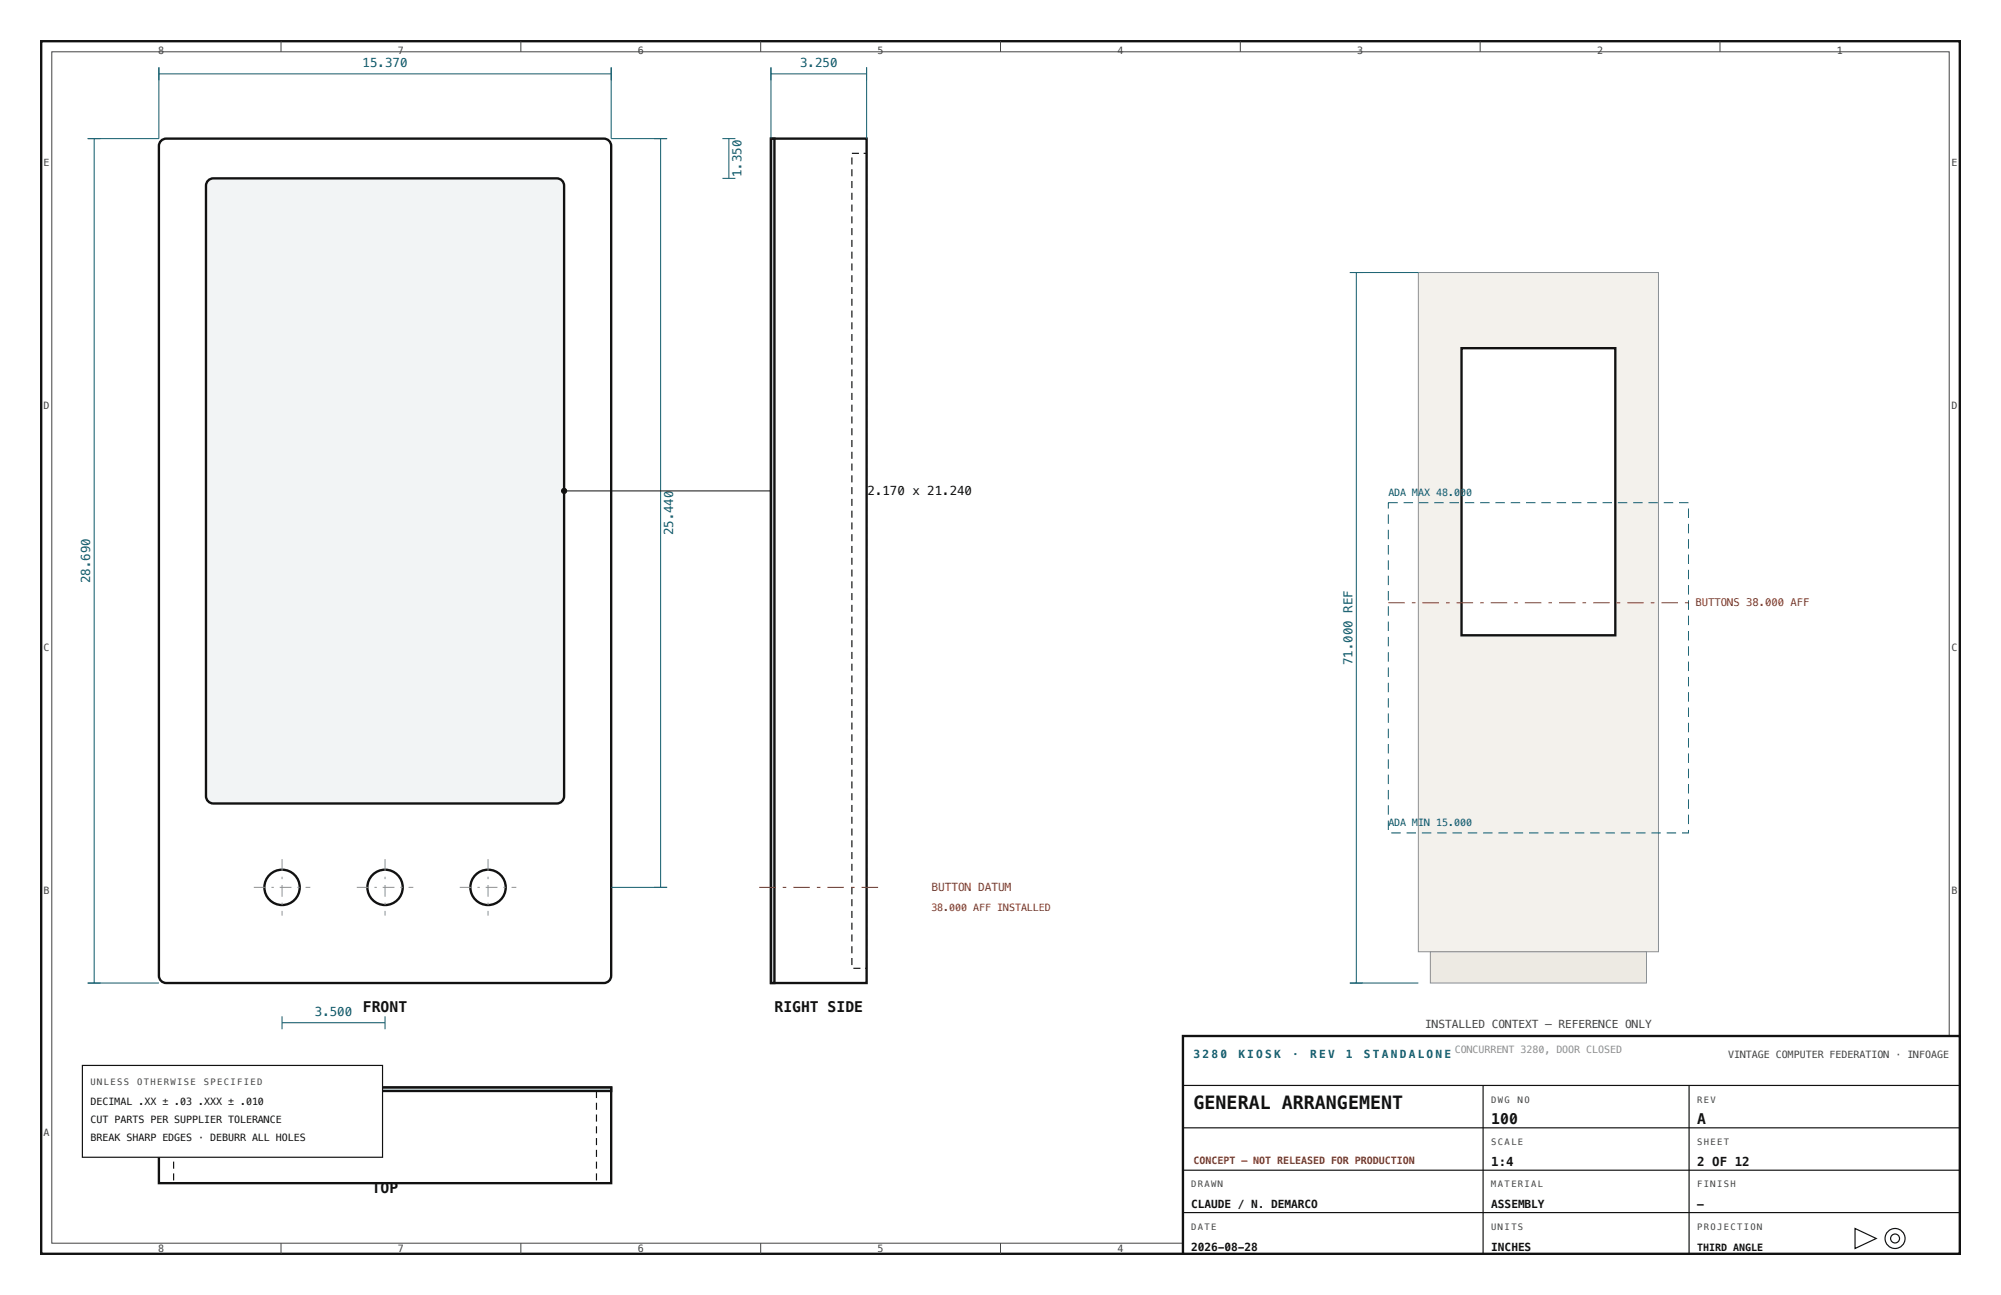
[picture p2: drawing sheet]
<svg xmlns="http://www.w3.org/2000/svg" width="432mm" height="279mm" viewBox="0 0 432 279" stroke-linecap="round" stroke-linejoin="round" font-family="sans-serif">
<path d="M8.9 8.9h414v261.6h-414z" fill="none" stroke="#111" stroke-width=".51"/>
<g fill="none" stroke="#444" stroke-width=".22">
<path d="M11.2 11.2h409.4v257h-409.4zM60.6 8.9v2.3M112.4 8.9v2.3M164.1 8.9v2.3M215.9 8.9v2.3M267.7 8.9v2.3M319.4 8.9v2.3M371.2 8.9v2.3M60.6 268.2v2.3M112.4 268.2v2.3M164.1 268.2v2.3M215.9 268.2v2.3"/>
<path d="M267.7 268.2v2.3M319.4 268.2v2.3M371.2 268.2v2.3"/>
</g>
<path d="M255.3 223.5h167.6v47h-167.6z" fill="#fff" stroke="#111" stroke-width=".51"/>
<g fill="none" stroke="#111" stroke-width=".25">
<path d="M255.3 234.2h167.6M320 234.2v36.3M364.5 234.2v36.3M255.3 243.3h167.6M255.3 252.5h167.6M255.3 261.6h167.6M400.3 265l4.6 2.2-4.6 2.2z"/>
<circle cx="408.9" cy="267.2" r="2.16"/>
<circle cx="408.9" cy="267.2" r=".97"/>
</g>
<path d="M34.6 30.6l.8-.6 .5-.1h94.4a1.59 1.59 0 0 1 1.6 1.6v179a1.59 1.59 0 0 1-1.6 1.6h-94.4a1.59 1.59 0 0 1-1.6-1.6v-179z" fill="#fff" stroke="#111" stroke-width=".51"/>
<path d="M44.8 39.1l.7-.5 .5-.1h74.1a1.59 1.59 0 0 1 1.6 1.6v131.7a1.59 1.59 0 0 1-1.6 1.6h-74.1a1.59 1.59 0 0 1-1.6-1.6v-131.7z" fill="#f2f4f5" stroke="#111" stroke-width=".51"/>
<circle cx="60.9" cy="191.5" r="3.8" fill="#fff" stroke="#111" stroke-width=".51"/>
<path d="M54.8 191.5h12.2M60.9 185.4v12.2" fill="none" stroke="#8a9095" stroke-width=".22" stroke-dasharray="2.5 1.3 .5 1.3" stroke-linecap="butt"/>
<circle cx="83.1" cy="191.5" r="3.8" fill="#fff" stroke="#111" stroke-width=".51"/>
<path d="M77 191.5h12.2M83.1 185.4v12.2" fill="none" stroke="#8a9095" stroke-width=".22" stroke-dasharray="2.5 1.3 .5 1.3" stroke-linecap="butt"/>
<circle cx="105.3" cy="191.5" r="3.8" fill="#fff" stroke="#111" stroke-width=".51"/>
<path d="M99.2 191.5h12.2M105.3 185.4v12.2" fill="none" stroke="#8a9095" stroke-width=".22" stroke-dasharray="2.5 1.3 .5 1.3" stroke-linecap="butt"/>
<g fill="none" stroke="#0e5a6b" stroke-width=".22">
<path d="M34.3 15.9h97.6M34.3 14.5v15.4h-15.4M131.9 14.5v15.4h12.1M20.3 29.9v182.2M142.6 29.9v161.6M155.9 29.9h2.8M155.9 38.5h2.8M157.3 29.9v8.6M131.9 191.5h12.1M18.9 212.1h15.4M60.9 219.3v2.8M83.1 219.3v2.8"/>
<path d="M60.9 220.7h22.2"/>
</g>
<path d="M121.7 105.9h50.8" fill="none" stroke="#111" stroke-width=".22"/>
<circle cx="121.7" cy="105.9" r=".56" fill="#111" stroke="#111" stroke-width=".22"/>
<path d="M166.4 29.9h20.6v182.2h-20.6z" fill="#fff" stroke="#111" stroke-width=".51"/>
<path d="M166.4 29.9h.7v182.2h-.7z" fill="#dde3e6" stroke="#111" stroke-width=".51"/>
<path d="M183.8 33.1h3.2v175.8h-3.2z" fill="none" stroke="#111" stroke-width=".25" stroke-dasharray="1.5 1" stroke-linecap="butt"/>
<path d="M166.4 15.9h20.6M166.4 14.5v15.4M187 14.5v15.4" fill="none" stroke="#0e5a6b" stroke-width=".22"/>
<path d="M163.8 191.5h25.7" fill="none" stroke="#93331f" stroke-width=".22" stroke-dasharray="3.6 1.5 .8 1.5" stroke-linecap="butt"/>
<path d="M34.3 234.6h97.6v20.7h-97.6z" fill="#fff" stroke="#111" stroke-width=".51"/>
<path d="M34.3 234.6h97.6v.8h-97.6z" fill="#dde3e6" stroke="#111" stroke-width=".51"/>
<path d="M37.5 235.4v19.9M128.7 235.4v19.9" fill="none" stroke="#111" stroke-width=".25" stroke-dasharray="1.5 1" stroke-linecap="butt"/>
<path d="M306.1 58.8h51.8v146.5h-51.8z" fill="#f3f1ec" stroke="#8a9095" stroke-width=".22"/>
<path d="M308.7 205.3h46.6v6.8h-46.6z" fill="#edeae3" stroke="#8a9095" stroke-width=".22"/>
<path d="M315.4 75.1h33.2v62h-33.2z" fill="#fff" stroke="#111" stroke-width=".51"/>
<path d="M299.6 108.5h64.8v71.2h-64.8z" fill="none" stroke="#0e5a6b" stroke-width=".22" stroke-dasharray="2 1.3" stroke-linecap="butt"/>
<path d="M299.6 130h64.8" fill="none" stroke="#93331f" stroke-width=".22" stroke-dasharray="3.6 1.5 .8 1.5" stroke-linecap="butt"/>
<path d="M291.3 58.8h14.8M292.7 58.8v153.3M291.3 212.1h14.8" fill="none" stroke="#0e5a6b" stroke-width=".22"/>
<path d="M17.8 229.9h64.7v19.8h-64.7z" fill="#fff" stroke="#111" stroke-width=".25"/>
<text font-size="3.9" fill="#111" x="257.6" y="239.3">GENERAL ARRANGEMENT</text>
<g font-size="3.2" fill="#111">
<text x="78.3" y="218.4">FRONT</text>
<text x="167.1" y="218.4">RIGHT SIDE</text>
<text x="321.8" y="242.4">100</text>
<text x="366.3" y="242.4">A</text>
<text x="80.2" y="257.5">TOP</text>
</g>
<g font-size="2.7" fill="#0e5a6b">
<text x="78.3" y="14.4">15.370</text>
<text x="172.7" y="14.4">3.250</text>
<text x="160" y="38.2" transform="rotate(-90 160 38.2)">1.350</text>
<text x="145.3" y="115.5" transform="rotate(-90 145.3 115.5)">25.440</text>
<text x="19.5" y="125.8" transform="rotate(-90 19.5 125.8)">28.690</text>
<text x="291.8" y="143.5" transform="rotate(-90 291.8 143.5)">71.000 REF</text>
<text x="67.9" y="219.1">3.500</text>
</g>
<g font-size="2.7" fill="#111">
<text x="174.3" y="106.8">WINDOW</text>
<text x="185.6" y="106.8">12.170 x 21.240</text>
<text x="321.8" y="251.6">1:4</text>
<text x="366.3" y="251.6">2 OF 12</text>
</g>
<text font-size="2.4" fill="#93331f" x="201" y="192.3">BUTTON DATUM</text>
<text font-size="2.4" fill="#444" x="307.5" y="221.8">INSTALLED CONTEXT — REFERENCE ONLY</text>
<g font-size="2.4" fill="#0e5a6b">
<text x="257.6" y="228.2">3 2 8 0</text>
<text x="267.2" y="228.2">K I O S K</text>
<text x="278.8" y="228.2">·</text>
<text x="282.7" y="228.2">R E V</text>
<text x="290.4" y="228.2">1</text>
<text x="294.3" y="228.2">S T A N D A L O N E</text>
</g>
<g font-size="2.4" fill="#111">
<text x="257" y="260.7">CLAUDE / N. DEMARCO</text>
<text x="321.8" y="260.7">ASSEMBLY</text>
<text x="366.3" y="260.7">—</text>
<text x="257" y="269.9">2026-08-28</text>
<text x="321.8" y="269.9">INCHES</text>
</g>
<text font-size="2.3" fill="#93331f" x="365.9" y="130.8">BUTTONS 38.000 AFF</text>
<g font-size="2.2" fill="#444">
<text x="34.1" y="11.6">8</text>
<text x="85.9" y="11.6">7</text>
<text x="137.6" y="11.6">6</text>
<text x="189.4" y="11.6">5</text>
<text x="241.1" y="11.6">4</text>
<text x="292.9" y="11.6">3</text>
<text x="344.6" y="11.6">2</text>
<text x="396.4" y="11.6">1</text>
<text x="9.4" y="35.8">E</text>
<text x="421.1" y="35.8">E</text>
<text x="9.4" y="88.1">D</text>
<text x="421.1" y="88.1">D</text>
<text x="9.4" y="140.5">C</text>
<text x="421.1" y="140.5">C</text>
<text x="9.4" y="192.8">B</text>
<text x="421.1" y="192.8">B</text>
<text x="372.9" y="228.2">VINTAGE COMPUTER FEDERATION · INFOAGE</text>
<text x="9.4" y="245.1">A</text>
<text x="421.1" y="245.1">A</text>
<text x="34.1" y="270.1">8</text>
<text x="85.9" y="270.1">7</text>
<text x="137.6" y="270.1">6</text>
<text x="189.4" y="270.1">5</text>
<text x="241.1" y="270.1">4</text>
<text x="292.9" y="270.1">3</text>
<text x="344.6" y="270.1">2</text>
<text x="396.4" y="270.1">1</text>
</g>
<g font-size="2.2" fill="#0e5a6b">
<text x="299.6" y="106.9">ADA MAX 48.000</text>
<text x="299.6" y="178.2">ADA MIN 15.000</text>
</g>
<g font-size="2.2" fill="#93331f">
<text x="201" y="196.5">38.000 AFF INSTALLED</text>
<text x="257.6" y="251.2">CONCEPT — NOT RELEASED FOR PRODUCTION</text>
</g>
<text font-size="2.2" fill="#8a9095" x="313.9" y="227.2">CONCURRENT 3280, DOOR CLOSED</text>
<g font-size="2.2" fill="#111">
<text x="19.6" y="238.5">DECIMAL .XX</text>
<text x="35" y="238.5">±</text>
<text x="37.6" y="238.5">.03 .XXX ± .010</text>
<text x="19.6" y="242.3">CUT PARTS PER</text>
<text x="37.6" y="242.3">SUPPLIER TOLERANCE</text>
<text x="19.6" y="246.1">BREAK SHARP</text>
<text x="35" y="246.1">EDGES · DEBURR ALL HOLES</text>
<text x="366.3" y="269.9">THIRD ANGLE</text>
</g>
<g font-size="1.9" fill="#444">
<text x="19.6" y="234.2">UNLESS</text>
<text x="29.6" y="234.2">OTHERWISE</text>
<text x="44" y="234.2">SPECIFIED</text>
<text x="321.8" y="237.9">DWG</text>
<text x="327.6" y="237.9">NO</text>
<text x="366.3" y="237.9">REV</text>
<text x="321.8" y="247">SCALE</text>
<text x="366.3" y="247">SHEET</text>
<text x="257" y="256.2">DRAWN</text>
<text x="321.8" y="256.2">MATERIAL</text>
<text x="366.3" y="256.2">FINISH</text>
<text x="257" y="265.3">DATE</text>
<text x="321.8" y="265.3">UNITS</text>
<text x="366.3" y="265.3">PROJECTION</text>
</g>
</svg>
